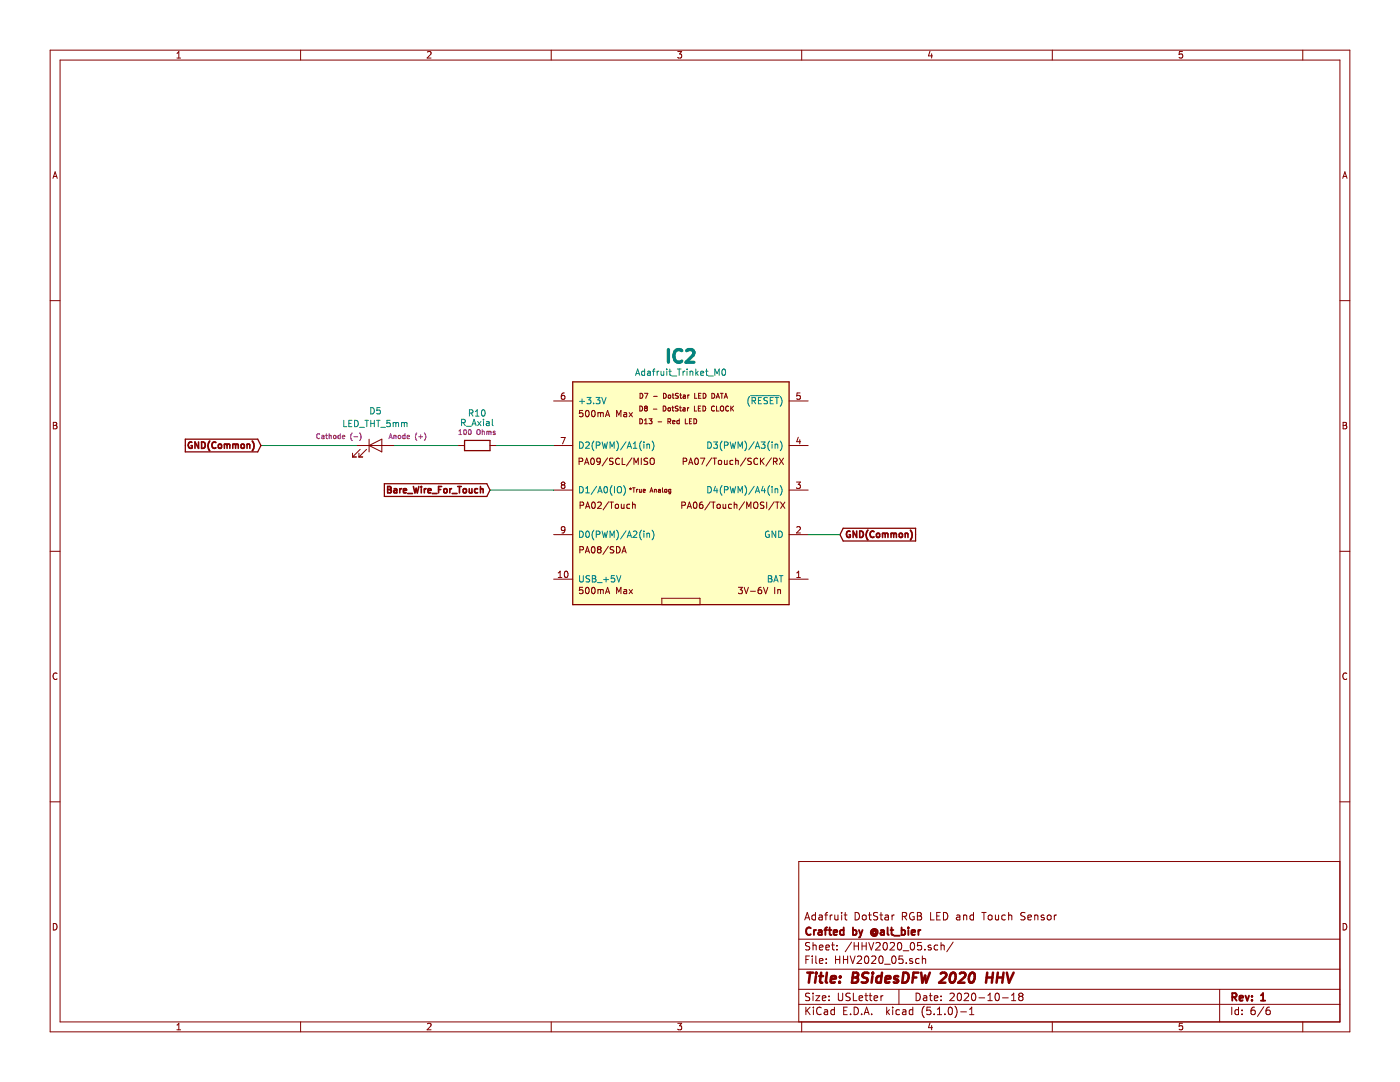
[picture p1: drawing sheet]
EESchema Schematic File Version 4
LIBS:HHV2020-cache
EELAYER 29 0
EELAYER END
$Descr USLetter 11000 8500
encoding utf-8
Sheet 6 6
Title "BSidesDFW 2020 HHV"
Date "2020-10-18"
Rev "1"
Comp "Crafted by @alt_bier"
Comment1 "Adafruit DotStar RGB LED and Touch Sensor"
Comment2 ""
Comment3 ""
Comment4 ""
$EndDescr
$Comp
L 0_local:Adafruit_Trinket_M0 IC?
U 1 1
P 5350 3800
AR Path="/5F8CC739/5F8E720B" Ref="IC?"  Part="1" 
AR Path="/5F8E517E/5F8E720B" Ref="IC2"  Part="1" 
F 0 "IC2" H 5350 4803 100 0000 C CNB
F 1 "Adafruit_Trinket_M0" H 5350 4675 50  0000 C CNN
F 2 "0_local:IC_Trinket_M0" H 5300 2750 50  0001 C CIN
F 3 "https://www.adafruit.com/product/3500" H 4650 3000 50  0001 C CNN
	1    5350 3800
	1    0    0    -1  
$EndComp
Text GLabel 6600 4200 2    50   Input ~ 10
GND(Common)
Wire Wire Line
	6350 4200 6600 4200
$Comp
L 0_local:R_Axial R?
U 1 1
P 3750 3500
AR Path="/5F80B86C/5F8E7D27" Ref="R?"  Part="1" 
AR Path="/5F8CC739/5F8E7D27" Ref="R?"  Part="1" 
AR Path="/5F8E517E/5F8E7D27" Ref="R10"  Part="1" 
F 0 "R10" V 4000 3500 50  0000 C CNN
F 1 "R_Axial" V 3925 3500 50  0000 C CNN
F 2 "0_local:R_Axial_DIN0207_L6.3mm_D2.5mm_P7.62mm_Horizontal" V 3680 3500 50  0001 C CNN
F 3 "~" H 3750 3500 50  0001 C CNN
F 4 "100 Ohms" V 3850 3500 39  0000 C CNN "Resistance"
	1    3750 3500
	0    -1   -1   0   
$EndComp
$Comp
L 0_local:LED_THT_5mm D?
U 1 1
P 2950 3500
AR Path="/5F80B86C/5F8E7D2F" Ref="D?"  Part="1" 
AR Path="/5F8CC739/5F8E7D2F" Ref="D?"  Part="1" 
AR Path="/5F8E517E/5F8E7D2F" Ref="D5"  Part="1" 
F 0 "D5" H 2950 3800 50  0000 C TNN
F 1 "LED_THT_5mm" H 2950 3700 50  0000 C TNN
F 2 "0_local:LED_D5.0mm-2" H 2950 3250 50  0001 C TNN
F 3 "~" H 2950 3500 50  0001 C BNN
F 4 "Anode (+)" H 3050 3550 39  0000 L BNN "Note1"
F 5 "Cathode (-)" H 2850 3550 39  0000 R BNN "Note2"
	1    2950 3500
	1    0    0    -1  
$EndComp
Wire Wire Line
	2050 3500 2800 3500
Text GLabel 2050 3500 0    50   Input ~ 10
GND(Common)
Wire Wire Line
	3600 3500 3100 3500
Wire Wire Line
	4350 3500 3900 3500
Text GLabel 3850 3850 0    50   Input ~ 10
Bare_Wire_For_Touch
Wire Wire Line
	4350 3850 3850 3850
$EndSCHEMATC
